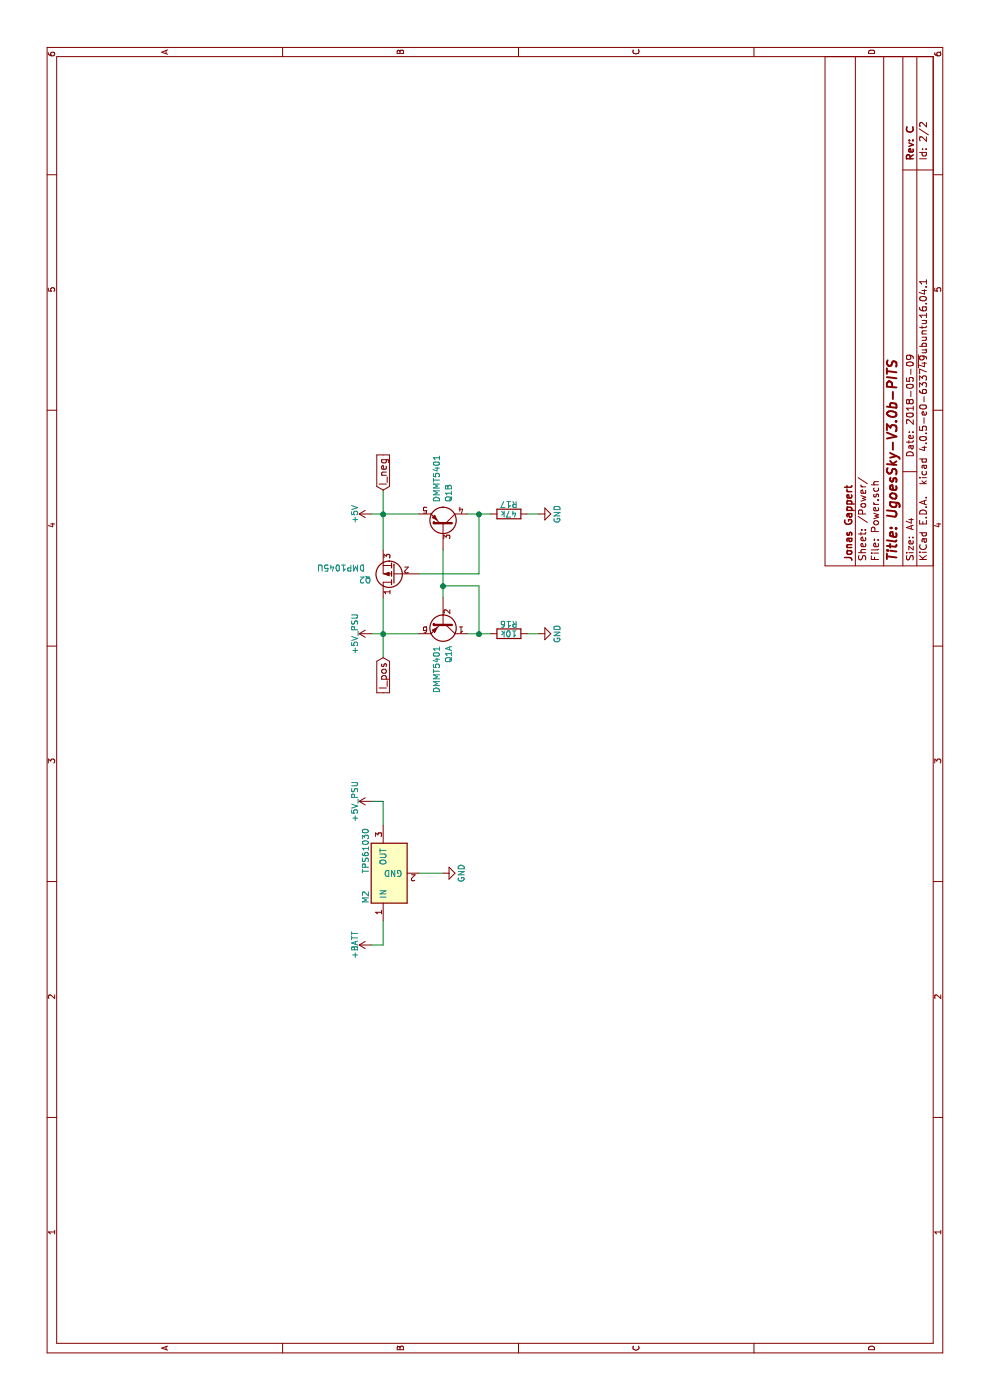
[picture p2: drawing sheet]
EESchema Schematic File Version 2
LIBS:power
LIBS:device
LIBS:transistors
LIBS:conn
LIBS:linear
LIBS:regul
LIBS:74xx
LIBS:cmos4000
LIBS:adc-dac
LIBS:memory
LIBS:xilinx
LIBS:microcontrollers
LIBS:dsp
LIBS:microchip
LIBS:analog_switches
LIBS:motorola
LIBS:texas
LIBS:intel
LIBS:audio
LIBS:interface
LIBS:digital-audio
LIBS:philips
LIBS:display
LIBS:cypress
LIBS:siliconi
LIBS:opto
LIBS:atmel
LIBS:contrib
LIBS:valves
LIBS:radiometrix
LIBS:hoperf
LIBS:ublox
LIBS:bosch
LIBS:PITS-cache
EELAYER 25 0
EELAYER END
$Descr A4 11693 8268
encoding utf-8
Sheet 2 2
Title "UgoesSky-V3.0b-PITS"
Date "2018-05-09"
Rev "C"
Comp "Jonas Gappert"
Comment1 ""
Comment2 ""
Comment3 ""
Comment4 ""
$EndDescr
$Comp
L +5V_PSU #PWR028
U 1 1
P 5000 3100
F 0 "#PWR028" H 5000 2950 50  0001 C CNN
F 1 "+5V_PSU" H 5000 3240 50  0000 C CNN
F 2 "" H 5000 3100 50  0000 C CNN
F 3 "" H 5000 3100 50  0000 C CNN
	1    5000 3100
	1    0    0    -1  
$EndComp
$Comp
L Q_PMOS_DGS Q2
U 1 1
P 6900 3300
F 0 "Q2" H 7200 3350 50  0000 R CNN
F 1 "DMP1045U" H 7550 3250 50  0000 R CNN
F 2 "TO_SOT_Packages_SMD:SOT-23_Handsoldering" H 7100 3400 50  0001 C CNN
F 3 "" H 6900 3300 50  0000 C CNN
	1    6900 3300
	0    -1   -1   0   
$EndComp
Wire Wire Line
	7100 3200 7600 3200
Wire Wire Line
	7400 3100 7400 3500
Wire Wire Line
	6200 3200 6700 3200
Wire Wire Line
	6400 3100 6400 3500
Wire Wire Line
	6700 3700 7100 3700
Wire Wire Line
	6800 3700 6800 4000
Wire Wire Line
	6800 4000 6400 4000
Wire Wire Line
	6400 3900 6400 4100
Connection ~ 6800 3700
Wire Wire Line
	6900 3500 6900 4000
Wire Wire Line
	6900 4000 7400 4000
Wire Wire Line
	7400 3900 7400 4100
$Comp
L R R16
U 1 1
P 6400 4250
F 0 "R16" V 6480 4250 50  0000 C CNN
F 1 "10k" V 6400 4250 50  0000 C CNN
F 2 "Resistors_SMD:R_0603_HandSoldering" V 6330 4250 50  0001 C CNN
F 3 "" H 6400 4250 50  0000 C CNN
	1    6400 4250
	1    0    0    -1  
$EndComp
$Comp
L R R17
U 1 1
P 7400 4250
F 0 "R17" V 7480 4250 50  0000 C CNN
F 1 "47k" V 7400 4250 50  0000 C CNN
F 2 "Resistors_SMD:R_0603_HandSoldering" V 7330 4250 50  0001 C CNN
F 3 "" H 7400 4250 50  0000 C CNN
	1    7400 4250
	1    0    0    -1  
$EndComp
Connection ~ 6400 4000
Connection ~ 7400 4000
$Comp
L GND #PWR029
U 1 1
P 6400 4500
F 0 "#PWR029" H 6400 4250 50  0001 C CNN
F 1 "GND" H 6400 4350 50  0000 C CNN
F 2 "" H 6400 4500 50  0000 C CNN
F 3 "" H 6400 4500 50  0000 C CNN
	1    6400 4500
	1    0    0    -1  
$EndComp
$Comp
L GND #PWR030
U 1 1
P 7400 4500
F 0 "#PWR030" H 7400 4250 50  0001 C CNN
F 1 "GND" H 7400 4350 50  0000 C CNN
F 2 "" H 7400 4500 50  0000 C CNN
F 3 "" H 7400 4500 50  0000 C CNN
	1    7400 4500
	1    0    0    -1  
$EndComp
Wire Wire Line
	7400 4500 7400 4400
Wire Wire Line
	6400 4500 6400 4400
$Comp
L +5V #PWR031
U 1 1
P 7400 3100
F 0 "#PWR031" H 7400 2950 50  0001 C CNN
F 1 "+5V" H 7400 3240 50  0000 C CNN
F 2 "" H 7400 3100 50  0000 C CNN
F 3 "" H 7400 3100 50  0000 C CNN
	1    7400 3100
	1    0    0    -1  
$EndComp
Connection ~ 7400 3200
Connection ~ 6400 3200
$Comp
L +5V_PSU #PWR032
U 1 1
P 6400 3100
F 0 "#PWR032" H 6400 2950 50  0001 C CNN
F 1 "+5V_PSU" H 6400 3240 50  0000 C CNN
F 2 "" H 6400 3100 50  0000 C CNN
F 3 "" H 6400 3100 50  0000 C CNN
	1    6400 3100
	1    0    0    -1  
$EndComp
$Comp
L Q_PNP_dual Q1
U 1 1
P 6500 3700
F 0 "Q1" H 6700 3750 50  0000 L CNN
F 1 "DMMT5401" H 6700 3650 50  0000 L CNN
F 2 "TO_SOT_Packages_SMD:SOT-23-6_Handsoldering" H 6700 3800 50  0001 C CNN
F 3 "" H 6500 3700 50  0000 C CNN
	1    6500 3700
	-1   0    0    1   
$EndComp
$Comp
L Q_PNP_dual Q1
U 2 1
P 7300 3700
F 0 "Q1" H 7500 3750 50  0000 L CNN
F 1 "DMMT5401" H 7500 3650 50  0000 L CNN
F 2 "TO_SOT_Packages_SMD:SOT-23-6_Handsoldering" H 7500 3800 50  0001 C CNN
F 3 "" H 7300 3700 50  0000 C CNN
	2    7300 3700
	1    0    0    1   
$EndComp
$Comp
L LM7805CT M2
U 1 1
P 4400 3250
F 0 "M2" H 4200 3450 50  0000 C CNN
F 1 "TPS61030" H 4400 3450 50  0000 L CNN
F 2 "" H 4400 3350 50  0001 C CIN
F 3 "" H 4400 3250 50  0000 C CNN
	1    4400 3250
	1    0    0    -1  
$EndComp
$Comp
L GND #PWR033
U 1 1
P 4400 3700
F 0 "#PWR033" H 4400 3450 50  0001 C CNN
F 1 "GND" H 4400 3550 50  0000 C CNN
F 2 "" H 4400 3700 50  0000 C CNN
F 3 "" H 4400 3700 50  0000 C CNN
	1    4400 3700
	1    0    0    -1  
$EndComp
$Comp
L +BATT #PWR034
U 1 1
P 3800 3100
F 0 "#PWR034" H 3800 2950 50  0001 C CNN
F 1 "+BATT" H 3800 3240 50  0000 C CNN
F 2 "" H 3800 3100 50  0000 C CNN
F 3 "" H 3800 3100 50  0000 C CNN
	1    3800 3100
	1    0    0    -1  
$EndComp
Wire Wire Line
	3800 3200 4000 3200
Wire Wire Line
	4800 3200 5000 3200
Wire Wire Line
	5000 3200 5000 3100
Wire Wire Line
	4400 3500 4400 3700
Wire Wire Line
	3800 3100 3800 3200
Text GLabel 6200 3200 0    60   Input ~ 0
I_pos
Text GLabel 7600 3200 2    60   Input ~ 0
I_neg
$EndSCHEMATC
